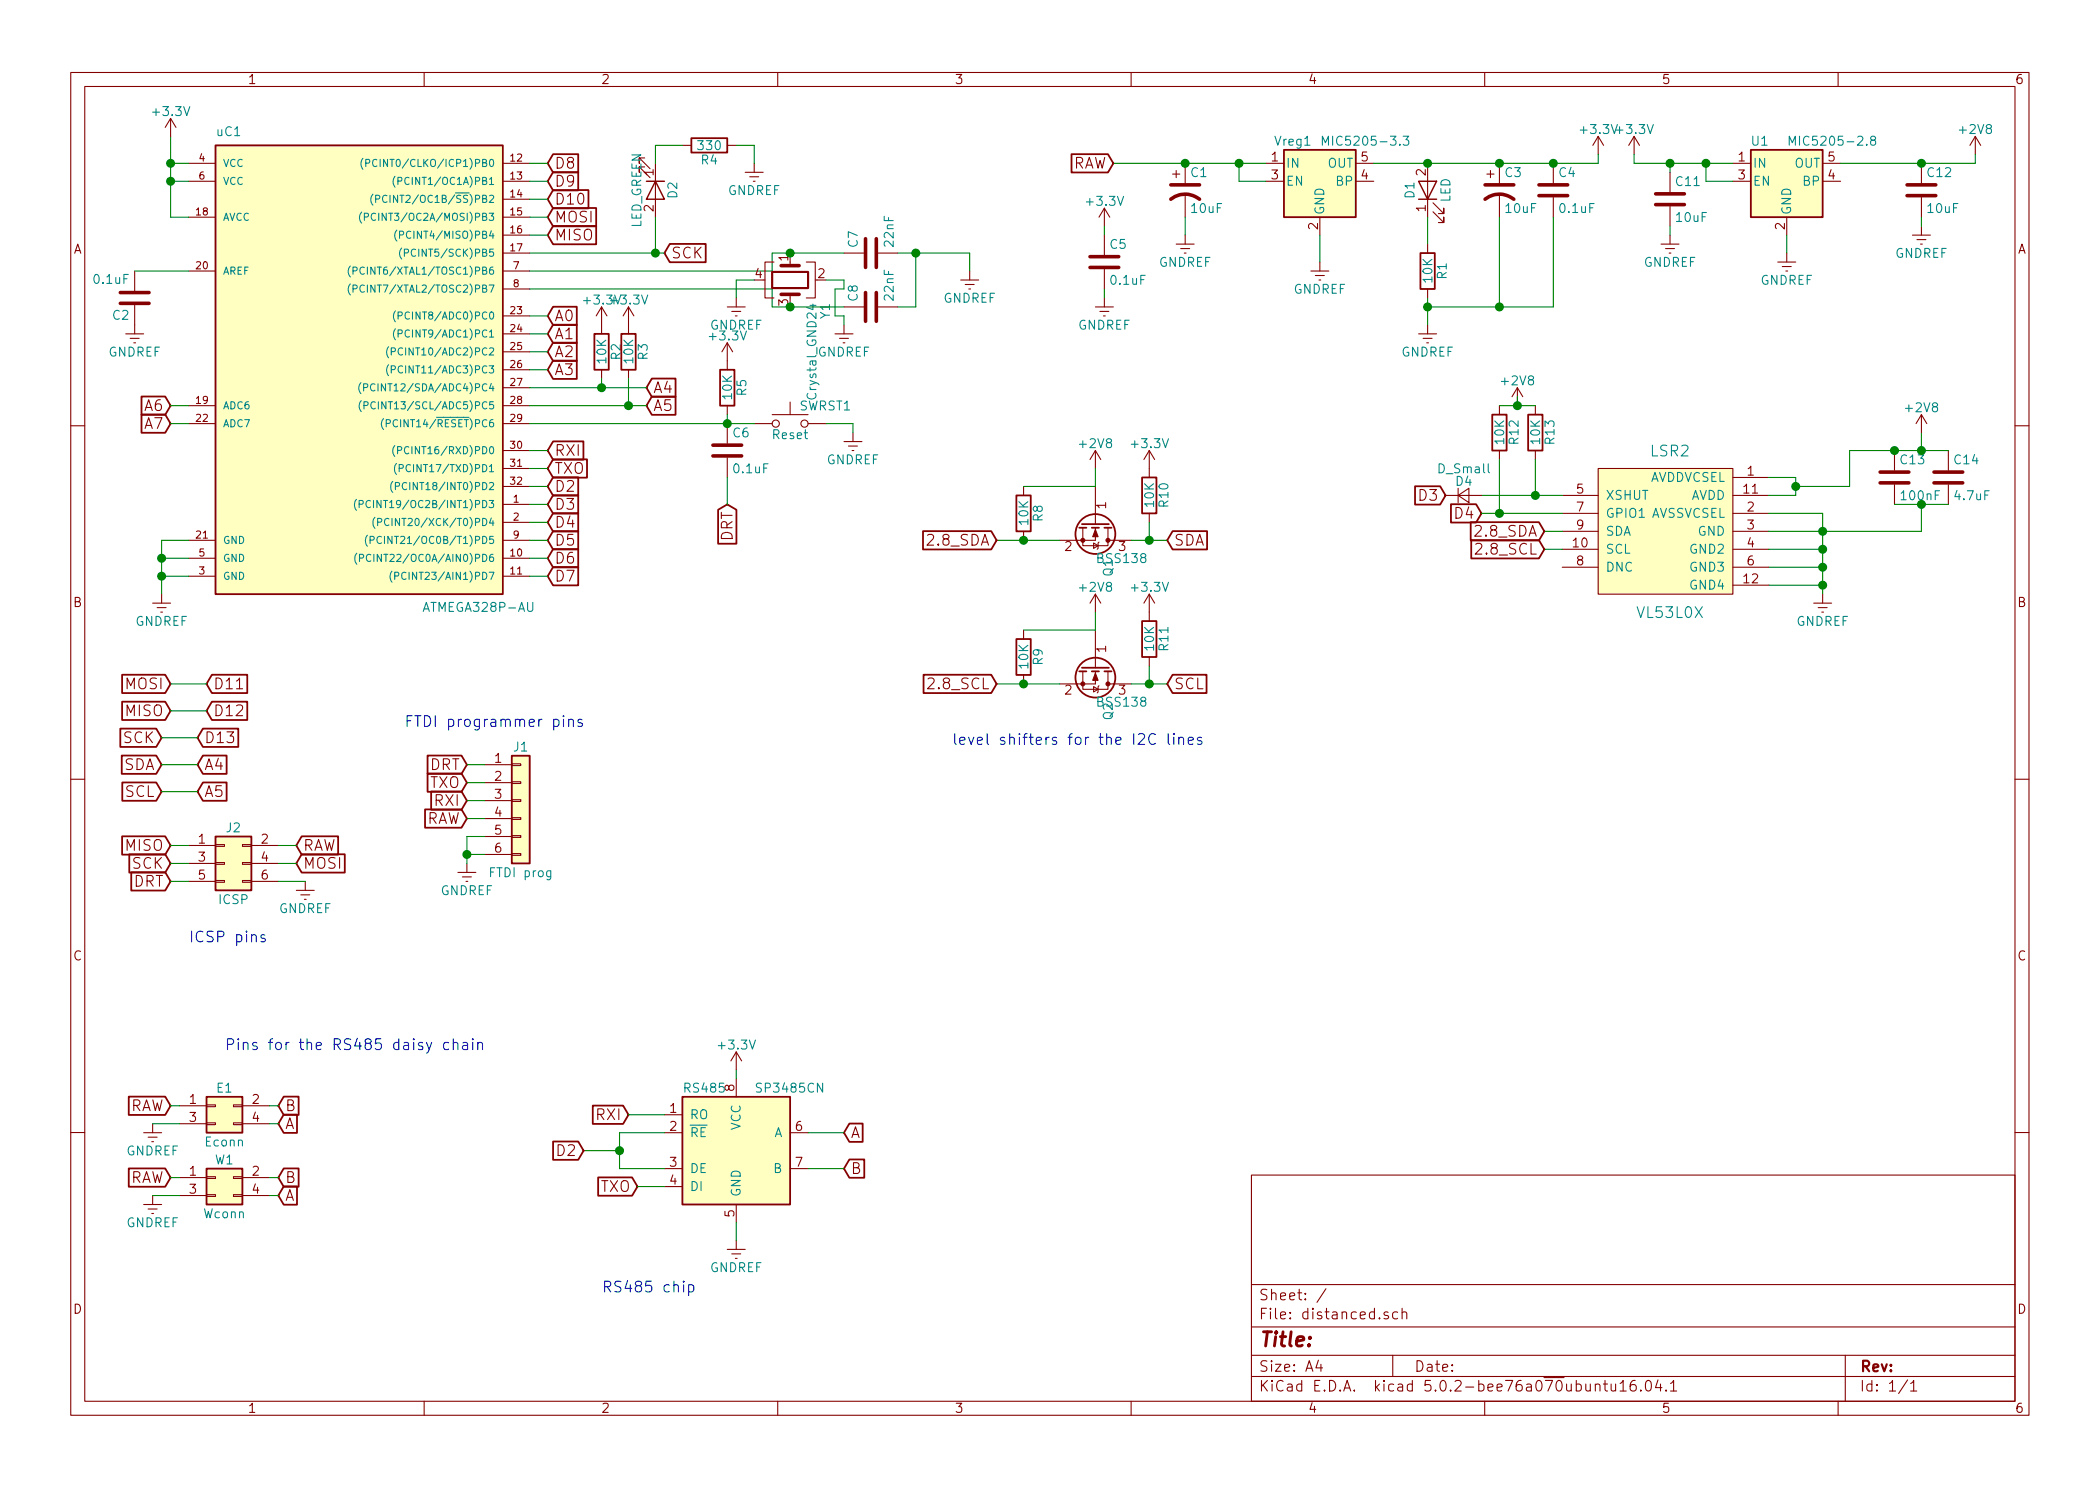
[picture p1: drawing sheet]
EESchema Schematic File Version 4
LIBS:distanced-cache
EELAYER 26 0
EELAYER END
$Descr A4 11693 8268
encoding utf-8
Sheet 1 1
Title ""
Date ""
Rev ""
Comp ""
Comment1 ""
Comment2 ""
Comment3 ""
Comment4 ""
$EndDescr
$Comp
L distanced-rescue:ATMEGA328P-AU-distanced-rescue uC1
U 1 1
P 1950 2000
F 0 "uC1" H 1200 3250 50  0000 L BNN
F 1 "ATMEGA328P-AU" H 2350 600 50  0000 L BNN
F 2 "Housings_QFP:TQFP-32_7x7mm_Pitch0.8mm" H 1950 2000 50  0001 C CIN
F 3 "" H 1950 2000 50  0001 C CNN
	1    1950 2000
	1    0    0    -1  
$EndComp
$Comp
L distanced-rescue:MIC5205-3.3-distanced-rescue Vreg1
U 1 1
P 7350 1000
F 0 "Vreg1" H 7200 1225 50  0000 C CNN
F 1 "MIC5205-3.3" H 7350 1225 50  0000 L CNN
F 2 "TO_SOT_Packages_SMD:SOT-23-5" H 7350 1325 50  0001 C CNN
F 3 "" H 7350 1000 50  0001 C CNN
	1    7350 1000
	1    0    0    -1  
$EndComp
$Comp
L distanced-rescue:CP1-distanced-rescue C1
U 1 1
P 6600 1050
F 0 "C1" H 6625 1150 50  0000 L CNN
F 1 "10uF" H 6625 950 50  0000 L CNN
F 2 "Capacitors_Tantalum_SMD:CP_Tantalum_Case-A_EIA-3216-18_Reflow" H 6600 1050 50  0001 C CNN
F 3 "" H 6600 1050 50  0001 C CNN
	1    6600 1050
	1    0    0    -1  
$EndComp
$Comp
L distanced-rescue:GNDREF-distanced-rescue #PWR01
U 1 1
P 6600 1300
F 0 "#PWR01" H 6600 1050 50  0001 C CNN
F 1 "GNDREF" H 6600 1150 50  0000 C CNN
F 2 "" H 6600 1300 50  0001 C CNN
F 3 "" H 6600 1300 50  0001 C CNN
	1    6600 1300
	1    0    0    -1  
$EndComp
$Comp
L distanced-rescue:GNDREF-distanced-rescue #PWR02
U 1 1
P 7350 1450
F 0 "#PWR02" H 7350 1200 50  0001 C CNN
F 1 "GNDREF" H 7350 1300 50  0000 C CNN
F 2 "" H 7350 1450 50  0001 C CNN
F 3 "" H 7350 1450 50  0001 C CNN
	1    7350 1450
	1    0    0    -1  
$EndComp
$Comp
L distanced-rescue:LED-distanced-rescue D1
U 1 1
P 7950 1050
F 0 "D1" H 7950 1150 50  0000 C CNN
F 1 "LED" H 7950 950 50  0000 C CNN
F 2 "LEDs:LED_0402" H 7950 1050 50  0001 C CNN
F 3 "" H 7950 1050 50  0001 C CNN
	1    7950 1050
	0    -1   -1   0   
$EndComp
$Comp
L distanced-rescue:R-distanced-rescue R1
U 1 1
P 7950 1500
F 0 "R1" V 8030 1500 50  0000 C CNN
F 1 "10K" V 7950 1500 50  0000 C CNN
F 2 "Resistors_SMD:R_0402" V 7880 1500 50  0001 C CNN
F 3 "" H 7950 1500 50  0001 C CNN
	1    7950 1500
	1    0    0    -1  
$EndComp
$Comp
L distanced-rescue:CP1-distanced-rescue C3
U 1 1
P 8350 1050
F 0 "C3" H 8375 1150 50  0000 L CNN
F 1 "10uF" H 8375 950 50  0000 L CNN
F 2 "Capacitors_Tantalum_SMD:CP_Tantalum_Case-A_EIA-3216-18_Reflow" H 8350 1050 50  0001 C CNN
F 3 "" H 8350 1050 50  0001 C CNN
	1    8350 1050
	1    0    0    -1  
$EndComp
$Comp
L distanced-rescue:C-distanced-rescue C4
U 1 1
P 8650 1050
F 0 "C4" H 8675 1150 50  0000 L CNN
F 1 "0.1uF" H 8675 950 50  0000 L CNN
F 2 "Capacitors_SMD:C_0402" H 8688 900 50  0001 C CNN
F 3 "" H 8650 1050 50  0001 C CNN
	1    8650 1050
	1    0    0    -1  
$EndComp
Wire Wire Line
	6200 900  6600 900 
Connection ~ 6600 900 
Wire Wire Line
	6600 1200 6600 1300
Wire Wire Line
	7350 1300 7350 1450
Wire Wire Line
	7950 1800 7950 1700
Wire Wire Line
	7950 1350 7950 1200
Wire Wire Line
	8900 900  8650 900 
Connection ~ 7950 900 
Connection ~ 8350 900 
Wire Wire Line
	8350 1200 8350 1700
Wire Wire Line
	7950 1700 8350 1700
Connection ~ 7950 1700
Wire Wire Line
	8650 1700 8650 1200
Connection ~ 8350 1700
Connection ~ 8650 900 
Text GLabel 6200 900  0    60   Input ~ 0
RAW
Wire Wire Line
	950  750  950  900 
Wire Wire Line
	950  1200 1050 1200
Wire Wire Line
	1050 1000 950  1000
Connection ~ 950  1000
Wire Wire Line
	1050 900  950  900 
Connection ~ 950  900 
$Comp
L distanced-rescue:GNDREF-distanced-rescue #PWR03
U 1 1
P 750 1800
F 0 "#PWR03" H 750 1550 50  0001 C CNN
F 1 "GNDREF" H 750 1650 50  0000 C CNN
F 2 "" H 750 1800 50  0001 C CNN
F 3 "" H 750 1800 50  0001 C CNN
	1    750  1800
	1    0    0    -1  
$EndComp
$Comp
L distanced-rescue:C-distanced-rescue C2
U 1 1
P 750 1650
F 0 "C2" H 775 1750 50  0000 L CNN
F 1 "0.1uF" H 775 1550 50  0000 L CNN
F 2 "Capacitors_SMD:C_0402" H 788 1500 50  0001 C CNN
F 3 "" H 750 1650 50  0001 C CNN
	1    750  1650
	-1   0    0    1   
$EndComp
Wire Wire Line
	1050 1500 750  1500
$Comp
L distanced-rescue:GNDREF-distanced-rescue #PWR04
U 1 1
P 900 3300
F 0 "#PWR04" H 900 3050 50  0001 C CNN
F 1 "GNDREF" H 900 3150 50  0000 C CNN
F 2 "" H 900 3300 50  0001 C CNN
F 3 "" H 900 3300 50  0001 C CNN
	1    900  3300
	1    0    0    -1  
$EndComp
Wire Wire Line
	1050 3200 900  3200
Wire Wire Line
	900  3000 900  3100
Wire Wire Line
	1050 3100 900  3100
Connection ~ 900  3200
Wire Wire Line
	1050 3000 900  3000
Connection ~ 900  3100
$Comp
L distanced-rescue:GNDREF-distanced-rescue #PWR05
U 1 1
P 6150 1650
F 0 "#PWR05" H 6150 1400 50  0001 C CNN
F 1 "GNDREF" H 6150 1500 50  0000 C CNN
F 2 "" H 6150 1650 50  0001 C CNN
F 3 "" H 6150 1650 50  0001 C CNN
	1    6150 1650
	1    0    0    -1  
$EndComp
$Comp
L distanced-rescue:C-distanced-rescue C5
U 1 1
P 6150 1450
F 0 "C5" H 6175 1550 50  0000 L CNN
F 1 "0.1uF" H 6175 1350 50  0000 L CNN
F 2 "Capacitors_SMD:C_0402" H 6188 1300 50  0001 C CNN
F 3 "" H 6150 1450 50  0001 C CNN
	1    6150 1450
	1    0    0    -1  
$EndComp
Text GLabel 950  2250 0    60   Input ~ 0
A6
Text GLabel 950  2350 0    60   Input ~ 0
A7
Wire Wire Line
	950  2250 1050 2250
Wire Wire Line
	950  2350 1050 2350
Wire Wire Line
	2950 2350 4050 2350
$Comp
L distanced-rescue:SW_Push-distanced-rescue SWRST1
U 1 1
P 4400 2350
F 0 "SWRST1" H 4450 2450 50  0000 L CNN
F 1 "Reset" H 4400 2290 50  0000 C CNN
F 2 "Buttons_Switches_SMD:SW_SPST_B3S-1000" H 4400 2550 50  0001 C CNN
F 3 "" H 4400 2550 50  0001 C CNN
	1    4400 2350
	1    0    0    -1  
$EndComp
Text GLabel 4050 2800 3    60   Input ~ 0
DRT
$Comp
L distanced-rescue:C-distanced-rescue C6
U 1 1
P 4050 2500
F 0 "C6" H 4075 2600 50  0000 L CNN
F 1 "0.1uF" H 4075 2400 50  0000 L CNN
F 2 "Capacitors_SMD:C_0402" H 4088 2350 50  0001 C CNN
F 3 "" H 4050 2500 50  0001 C CNN
	1    4050 2500
	1    0    0    -1  
$EndComp
Wire Wire Line
	4050 2800 4050 2650
$Comp
L distanced-rescue:GNDREF-distanced-rescue #PWR06
U 1 1
P 4750 2400
F 0 "#PWR06" H 4750 2150 50  0001 C CNN
F 1 "GNDREF" H 4750 2250 50  0000 C CNN
F 2 "" H 4750 2400 50  0001 C CNN
F 3 "" H 4750 2400 50  0001 C CNN
	1    4750 2400
	1    0    0    -1  
$EndComp
Wire Wire Line
	4600 2350 4750 2350
Wire Wire Line
	4750 2350 4750 2400
$Comp
L distanced-rescue:R-distanced-rescue R5
U 1 1
P 4050 2150
F 0 "R5" V 4130 2150 50  0000 C CNN
F 1 "10K" V 4050 2150 50  0000 C CNN
F 2 "Resistors_SMD:R_0402" V 3980 2150 50  0001 C CNN
F 3 "" H 4050 2150 50  0001 C CNN
	1    4050 2150
	1    0    0    -1  
$EndComp
Connection ~ 4050 2350
Wire Wire Line
	2950 1500 4300 1500
Wire Wire Line
	2950 1600 4300 1600
$Comp
L distanced-rescue:C-distanced-rescue C7
U 1 1
P 4850 1400
F 0 "C7" H 4875 1500 50  0000 L CNN
F 1 "22nF" H 4875 1300 50  0000 L CNN
F 2 "Capacitors_SMD:C_0402" H 4888 1250 50  0001 C CNN
F 3 "" H 4850 1400 50  0001 C CNN
	1    4850 1400
	0    -1   -1   0   
$EndComp
$Comp
L distanced-rescue:C-distanced-rescue C8
U 1 1
P 4850 1700
F 0 "C8" H 4875 1800 50  0000 L CNN
F 1 "22nF" H 4875 1600 50  0000 L CNN
F 2 "Capacitors_SMD:C_0402" H 4888 1550 50  0001 C CNN
F 3 "" H 4850 1700 50  0001 C CNN
	1    4850 1700
	0    -1   -1   0   
$EndComp
$Comp
L distanced-rescue:GNDREF-distanced-rescue #PWR07
U 1 1
P 5400 1500
F 0 "#PWR07" H 5400 1250 50  0001 C CNN
F 1 "GNDREF" H 5400 1350 50  0000 C CNN
F 2 "" H 5400 1500 50  0001 C CNN
F 3 "" H 5400 1500 50  0001 C CNN
	1    5400 1500
	1    0    0    -1  
$EndComp
Wire Wire Line
	5000 1400 5100 1400
Wire Wire Line
	5400 1400 5400 1500
Wire Wire Line
	5000 1700 5100 1700
Wire Wire Line
	5100 1700 5100 1400
Connection ~ 5100 1400
$Comp
L distanced-rescue:SP3485CN-distanced-rescue RS485
U 1 1
P 4100 6400
F 0 "RS485" H 3800 6750 50  0000 L CNN
F 1 "SP3485CN" H 4200 6750 50  0000 L CNN
F 2 "Housings_SOIC:SOIC-8_3.9x4.9mm_Pitch1.27mm" H 5150 6050 50  0001 C CIN
F 3 "" H 4100 6400 50  0001 C CNN
	1    4100 6400
	1    0    0    -1  
$EndComp
$Comp
L distanced-rescue:GNDREF-distanced-rescue #PWR08
U 1 1
P 4100 6900
F 0 "#PWR08" H 4100 6650 50  0001 C CNN
F 1 "GNDREF" H 4100 6750 50  0000 C CNN
F 2 "" H 4100 6900 50  0001 C CNN
F 3 "" H 4100 6900 50  0001 C CNN
	1    4100 6900
	1    0    0    -1  
$EndComp
Wire Wire Line
	3700 6500 3450 6500
Wire Wire Line
	3450 6500 3450 6400
Wire Wire Line
	3450 6300 3700 6300
Wire Wire Line
	4100 6800 4100 6900
Wire Wire Line
	4100 5950 4100 6000
Text GLabel 3050 900  2    60   Input ~ 0
D8
Text GLabel 3050 1000 2    60   Input ~ 0
D9
Text GLabel 3050 1100 2    60   Input ~ 0
D10
Text GLabel 3050 1200 2    60   Input ~ 0
MOSI
Text GLabel 3050 1300 2    60   Input ~ 0
MISO
Text GLabel 3700 1400 2    60   Input ~ 0
SCK
Text GLabel 3050 1750 2    60   Input ~ 0
A0
Text GLabel 3050 1850 2    60   Input ~ 0
A1
Text GLabel 3050 1950 2    60   Input ~ 0
A2
Text GLabel 3050 2050 2    60   Input ~ 0
A3
Text GLabel 3600 2150 2    60   Input ~ 0
A4
Text GLabel 3600 2250 2    60   Input ~ 0
A5
Wire Wire Line
	2950 2150 3350 2150
Wire Wire Line
	2950 2250 3500 2250
Wire Wire Line
	4050 2300 4050 2350
$Comp
L distanced-rescue:R-distanced-rescue R2
U 1 1
P 3350 1950
F 0 "R2" V 3430 1950 50  0000 C CNN
F 1 "10K" V 3350 1950 50  0000 C CNN
F 2 "Resistors_SMD:R_0402" V 3280 1950 50  0001 C CNN
F 3 "" H 3350 1950 50  0001 C CNN
	1    3350 1950
	1    0    0    -1  
$EndComp
$Comp
L distanced-rescue:R-distanced-rescue R3
U 1 1
P 3500 1950
F 0 "R3" V 3580 1950 50  0000 C CNN
F 1 "10K" V 3500 1950 50  0000 C CNN
F 2 "Resistors_SMD:R_0402" V 3430 1950 50  0001 C CNN
F 3 "" H 3500 1950 50  0001 C CNN
	1    3500 1950
	1    0    0    -1  
$EndComp
Wire Wire Line
	3350 2100 3350 2150
Connection ~ 3350 2150
Wire Wire Line
	3500 2100 3500 2250
Connection ~ 3500 2250
Text GLabel 3050 2500 2    60   Input ~ 0
RXI
Text GLabel 3050 2600 2    60   Input ~ 0
TXO
Text GLabel 3050 2700 2    60   Input ~ 0
D2
Text GLabel 3050 2800 2    60   Input ~ 0
D3
Text GLabel 3050 2900 2    60   Input ~ 0
D4
Text GLabel 3050 3000 2    60   Input ~ 0
D5
Text GLabel 3050 3100 2    60   Input ~ 0
D6
Text GLabel 3050 3200 2    60   Input ~ 0
D7
Wire Wire Line
	2950 3200 3050 3200
Wire Wire Line
	2950 3100 3050 3100
Wire Wire Line
	2950 3000 3050 3000
Wire Wire Line
	2950 2900 3050 2900
Wire Wire Line
	2950 2800 3050 2800
Wire Wire Line
	2950 2700 3050 2700
Wire Wire Line
	3050 2600 2950 2600
Wire Wire Line
	3050 2500 2950 2500
Wire Wire Line
	3050 1750 2950 1750
Wire Wire Line
	3050 1850 2950 1850
Wire Wire Line
	3050 1950 2950 1950
Wire Wire Line
	3050 2050 2950 2050
Wire Wire Line
	2950 1400 3650 1400
Wire Wire Line
	3050 1300 2950 1300
Wire Wire Line
	3050 1200 2950 1200
Wire Wire Line
	3050 1100 2950 1100
Wire Wire Line
	3050 1000 2950 1000
Wire Wire Line
	3050 900  2950 900 
$Comp
L distanced-rescue:LED-distanced-rescue D2
U 1 1
P 3650 1050
F 0 "D2" H 3650 1150 50  0000 C CNN
F 1 "LED_GREEN" H 3650 950 50  0000 C CNN
F 2 "LEDs:LED_0402" H 3650 1050 50  0001 C CNN
F 3 "" H 3650 1050 50  0001 C CNN
	1    3650 1050
	0    1    1    0   
$EndComp
Wire Wire Line
	3650 1200 3650 1400
Connection ~ 3650 1400
$Comp
L distanced-rescue:R-distanced-rescue R4
U 1 1
P 3950 800
F 0 "R4" V 4030 800 50  0000 C CNN
F 1 "330" V 3950 800 50  0000 C CNN
F 2 "Resistors_SMD:R_0402" V 3880 800 50  0001 C CNN
F 3 "" H 3950 800 50  0001 C CNN
	1    3950 800 
	0    1    1    0   
$EndComp
Wire Wire Line
	3800 800  3650 800 
Wire Wire Line
	3650 800  3650 900 
$Comp
L distanced-rescue:GNDREF-distanced-rescue #PWR09
U 1 1
P 4200 900
F 0 "#PWR09" H 4200 650 50  0001 C CNN
F 1 "GNDREF" H 4200 750 50  0000 C CNN
F 2 "" H 4200 900 50  0001 C CNN
F 3 "" H 4200 900 50  0001 C CNN
	1    4200 900 
	1    0    0    -1  
$EndComp
Wire Wire Line
	4100 800  4200 800 
Wire Wire Line
	4200 800  4200 900 
Text GLabel 1100 4250 2    60   Input ~ 0
A4
Text GLabel 1100 4400 2    60   Input ~ 0
A5
Text GLabel 900  4250 0    60   Input ~ 0
SDA
Text GLabel 900  4400 0    60   Input ~ 0
SCL
Wire Wire Line
	900  4250 1100 4250
Wire Wire Line
	900  4400 1100 4400
Text GLabel 3500 6200 0    60   Input ~ 0
RXI
Text GLabel 3550 6600 0    60   Input ~ 0
TXO
Wire Wire Line
	3500 6200 3700 6200
Wire Wire Line
	3700 6600 3550 6600
Wire Wire Line
	3450 6400 3250 6400
Connection ~ 3450 6400
Text GLabel 3250 6400 0    60   Input ~ 0
D2
Text GLabel 4700 6300 2    60   Input ~ 0
A
Text GLabel 4700 6500 2    60   Input ~ 0
B
Wire Wire Line
	4700 6300 4500 6300
Wire Wire Line
	4700 6500 4500 6500
Wire Wire Line
	4300 1600 4300 1700
Wire Wire Line
	4300 1500 4300 1400
Text GLabel 1150 3950 2    60   Input ~ 0
D12
Text GLabel 1100 4100 2    60   Input ~ 0
D13
Text GLabel 950  3950 0    60   Input ~ 0
MISO
Text GLabel 900  4100 0    60   Input ~ 0
SCK
Wire Wire Line
	950  3950 1150 3950
Wire Wire Line
	900  4100 1100 4100
Text GLabel 1150 3800 2    60   Input ~ 0
D11
Text GLabel 950  3800 0    60   Input ~ 0
MOSI
Wire Wire Line
	950  3800 1150 3800
Text GLabel 6500 3000 2    60   Input ~ 0
SDA
Text GLabel 6500 3800 2    60   Input ~ 0
SCL
$Comp
L distanced-rescue:BSS138-distanced-rescue Q1
U 1 1
P 6100 2900
F 0 "Q1" H 6300 2975 50  0000 L CNN
F 1 "BSS138" V 6300 2900 50  0000 L CNN
F 2 "TO_SOT_Packages_SMD:SOT-23" H 6300 2825 50  0001 L CIN
F 3 "" H 6100 2900 50  0001 L CNN
	1    6100 2900
	0    1    1    0   
$EndComp
$Comp
L distanced-rescue:MIC5205-2.8-distanced-rescue U1
U 1 1
P 9950 1000
F 0 "U1" H 9800 1225 50  0000 C CNN
F 1 "MIC5205-2.8" H 9950 1225 50  0000 L CNN
F 2 "TO_SOT_Packages_SMD:SOT-23-5" H 9950 1325 50  0001 C CNN
F 3 "" H 9950 1000 50  0001 C CNN
	1    9950 1000
	1    0    0    -1  
$EndComp
$Comp
L distanced-rescue:+2V8-distanced-rescue #PWR010
U 1 1
P 11000 850
F 0 "#PWR010" H 11000 700 50  0001 C CNN
F 1 "+2V8" H 11000 990 50  0000 C CNN
F 2 "" H 11000 850 50  0001 C CNN
F 3 "" H 11000 850 50  0001 C CNN
	1    11000 850 
	1    0    0    -1  
$EndComp
$Comp
L distanced-rescue:+3.3V-distanced-rescue #PWR011
U 1 1
P 6150 1250
F 0 "#PWR011" H 6150 1100 50  0001 C CNN
F 1 "+3.3V" H 6150 1390 50  0000 C CNN
F 2 "" H 6150 1250 50  0001 C CNN
F 3 "" H 6150 1250 50  0001 C CNN
	1    6150 1250
	1    0    0    -1  
$EndComp
$Comp
L distanced-rescue:+3.3V-distanced-rescue #PWR012
U 1 1
P 8900 850
F 0 "#PWR012" H 8900 700 50  0001 C CNN
F 1 "+3.3V" H 8900 990 50  0000 C CNN
F 2 "" H 8900 850 50  0001 C CNN
F 3 "" H 8900 850 50  0001 C CNN
	1    8900 850 
	1    0    0    -1  
$EndComp
$Comp
L distanced-rescue:+3.3V-distanced-rescue #PWR013
U 1 1
P 4050 2000
F 0 "#PWR013" H 4050 1850 50  0001 C CNN
F 1 "+3.3V" H 4050 2140 50  0000 C CNN
F 2 "" H 4050 2000 50  0001 C CNN
F 3 "" H 4050 2000 50  0001 C CNN
	1    4050 2000
	1    0    0    -1  
$EndComp
$Comp
L distanced-rescue:+3.3V-distanced-rescue #PWR014
U 1 1
P 3500 1800
F 0 "#PWR014" H 3500 1650 50  0001 C CNN
F 1 "+3.3V" H 3500 1940 50  0000 C CNN
F 2 "" H 3500 1800 50  0001 C CNN
F 3 "" H 3500 1800 50  0001 C CNN
	1    3500 1800
	1    0    0    -1  
$EndComp
$Comp
L distanced-rescue:+3.3V-distanced-rescue #PWR015
U 1 1
P 3350 1800
F 0 "#PWR015" H 3350 1650 50  0001 C CNN
F 1 "+3.3V" H 3350 1940 50  0000 C CNN
F 2 "" H 3350 1800 50  0001 C CNN
F 3 "" H 3350 1800 50  0001 C CNN
	1    3350 1800
	1    0    0    -1  
$EndComp
$Comp
L distanced-rescue:+3.3V-distanced-rescue #PWR016
U 1 1
P 950 750
F 0 "#PWR016" H 950 600 50  0001 C CNN
F 1 "+3.3V" H 950 890 50  0000 C CNN
F 2 "" H 950 750 50  0001 C CNN
F 3 "" H 950 750 50  0001 C CNN
	1    950  750 
	1    0    0    -1  
$EndComp
$Comp
L distanced-rescue:+3.3V-distanced-rescue #PWR017
U 1 1
P 4100 5950
F 0 "#PWR017" H 4100 5800 50  0001 C CNN
F 1 "+3.3V" H 4100 6090 50  0000 C CNN
F 2 "" H 4100 5950 50  0001 C CNN
F 3 "" H 4100 5950 50  0001 C CNN
	1    4100 5950
	1    0    0    -1  
$EndComp
$Comp
L distanced-rescue:+3.3V-distanced-rescue #PWR018
U 1 1
P 9100 850
F 0 "#PWR018" H 9100 700 50  0001 C CNN
F 1 "+3.3V" H 9100 990 50  0000 C CNN
F 2 "" H 9100 850 50  0001 C CNN
F 3 "" H 9100 850 50  0001 C CNN
	1    9100 850 
	1    0    0    -1  
$EndComp
Wire Wire Line
	9650 900  9500 900 
Wire Wire Line
	9100 900  9100 850 
Wire Wire Line
	9500 900  9500 1000
Wire Wire Line
	9500 1000 9650 1000
Connection ~ 9500 900 
$Comp
L distanced-rescue:GNDREF-distanced-rescue #PWR019
U 1 1
P 9950 1400
F 0 "#PWR019" H 9950 1150 50  0001 C CNN
F 1 "GNDREF" H 9950 1250 50  0000 C CNN
F 2 "" H 9950 1400 50  0001 C CNN
F 3 "" H 9950 1400 50  0001 C CNN
	1    9950 1400
	1    0    0    -1  
$EndComp
Wire Wire Line
	9950 1300 9950 1400
$Comp
L distanced-rescue:C-distanced-rescue C11
U 1 1
P 9300 1100
F 0 "C11" H 9325 1200 50  0000 L CNN
F 1 "10uF" H 9325 1000 50  0000 L CNN
F 2 "Capacitors_SMD:C_0402" H 9338 950 50  0001 C CNN
F 3 "" H 9300 1100 50  0001 C CNN
	1    9300 1100
	1    0    0    -1  
$EndComp
$Comp
L distanced-rescue:C-distanced-rescue C12
U 1 1
P 10700 1050
F 0 "C12" H 10725 1150 50  0000 L CNN
F 1 "10uF" H 10725 950 50  0000 L CNN
F 2 "Capacitors_SMD:C_0402" H 10738 900 50  0001 C CNN
F 3 "" H 10700 1050 50  0001 C CNN
	1    10700 1050
	1    0    0    -1  
$EndComp
Wire Wire Line
	10250 900  10700 900 
Wire Wire Line
	11000 900  11000 850 
Connection ~ 10700 900 
$Comp
L distanced-rescue:GNDREF-distanced-rescue #PWR020
U 1 1
P 9300 1300
F 0 "#PWR020" H 9300 1050 50  0001 C CNN
F 1 "GNDREF" H 9300 1150 50  0000 C CNN
F 2 "" H 9300 1300 50  0001 C CNN
F 3 "" H 9300 1300 50  0001 C CNN
	1    9300 1300
	1    0    0    -1  
$EndComp
$Comp
L distanced-rescue:GNDREF-distanced-rescue #PWR021
U 1 1
P 10700 1250
F 0 "#PWR021" H 10700 1000 50  0001 C CNN
F 1 "GNDREF" H 10700 1100 50  0000 C CNN
F 2 "" H 10700 1250 50  0001 C CNN
F 3 "" H 10700 1250 50  0001 C CNN
	1    10700 1250
	1    0    0    -1  
$EndComp
$Comp
L distanced-rescue:BSS138-distanced-rescue Q2
U 1 1
P 6100 3700
F 0 "Q2" H 6300 3775 50  0000 L CNN
F 1 "BSS138" V 6300 3700 50  0000 L CNN
F 2 "TO_SOT_Packages_SMD:SOT-23" H 6300 3625 50  0001 L CIN
F 3 "" H 6100 3700 50  0001 L CNN
	1    6100 3700
	0    1    1    0   
$EndComp
$Comp
L distanced-rescue:+3.3V-distanced-rescue #PWR022
U 1 1
P 6400 3400
F 0 "#PWR022" H 6400 3250 50  0001 C CNN
F 1 "+3.3V" H 6400 3540 50  0000 C CNN
F 2 "" H 6400 3400 50  0001 C CNN
F 3 "" H 6400 3400 50  0001 C CNN
	1    6400 3400
	1    0    0    -1  
$EndComp
$Comp
L distanced-rescue:R-distanced-rescue R11
U 1 1
P 6400 3550
F 0 "R11" V 6480 3550 50  0000 C CNN
F 1 "10K" V 6400 3550 50  0000 C CNN
F 2 "Resistors_SMD:R_0402" V 6330 3550 50  0001 C CNN
F 3 "" H 6400 3550 50  0001 C CNN
	1    6400 3550
	1    0    0    -1  
$EndComp
Wire Wire Line
	6500 3800 6400 3800
Wire Wire Line
	6400 3700 6400 3800
Connection ~ 6400 3800
$Comp
L distanced-rescue:R-distanced-rescue R10
U 1 1
P 6400 2750
F 0 "R10" V 6480 2750 50  0000 C CNN
F 1 "10K" V 6400 2750 50  0000 C CNN
F 2 "Resistors_SMD:R_0402" V 6330 2750 50  0001 C CNN
F 3 "" H 6400 2750 50  0001 C CNN
	1    6400 2750
	1    0    0    -1  
$EndComp
$Comp
L distanced-rescue:+3.3V-distanced-rescue #PWR023
U 1 1
P 6400 2600
F 0 "#PWR023" H 6400 2450 50  0001 C CNN
F 1 "+3.3V" H 6400 2740 50  0000 C CNN
F 2 "" H 6400 2600 50  0001 C CNN
F 3 "" H 6400 2600 50  0001 C CNN
	1    6400 2600
	1    0    0    -1  
$EndComp
Wire Wire Line
	6300 3000 6400 3000
Wire Wire Line
	6400 2900 6400 3000
Connection ~ 6400 3000
$Comp
L distanced-rescue:+2V8-distanced-rescue #PWR024
U 1 1
P 6100 2600
F 0 "#PWR024" H 6100 2450 50  0001 C CNN
F 1 "+2V8" H 6100 2740 50  0000 C CNN
F 2 "" H 6100 2600 50  0001 C CNN
F 3 "" H 6100 2600 50  0001 C CNN
	1    6100 2600
	1    0    0    -1  
$EndComp
$Comp
L distanced-rescue:+2V8-distanced-rescue #PWR025
U 1 1
P 6100 3400
F 0 "#PWR025" H 6100 3250 50  0001 C CNN
F 1 "+2V8" H 6100 3540 50  0000 C CNN
F 2 "" H 6100 3400 50  0001 C CNN
F 3 "" H 6100 3400 50  0001 C CNN
	1    6100 3400
	1    0    0    -1  
$EndComp
$Comp
L distanced-rescue:R-distanced-rescue R8
U 1 1
P 5700 2850
F 0 "R8" V 5780 2850 50  0000 C CNN
F 1 "10K" V 5700 2850 50  0000 C CNN
F 2 "Resistors_SMD:R_0402" V 5630 2850 50  0001 C CNN
F 3 "" H 5700 2850 50  0001 C CNN
	1    5700 2850
	1    0    0    -1  
$EndComp
Wire Wire Line
	6100 2600 6100 2700
Wire Wire Line
	6100 2700 5700 2700
Wire Wire Line
	5550 3000 5700 3000
Connection ~ 5700 3000
Text GLabel 5550 3000 0    60   Input ~ 0
2.8_SDA
Wire Wire Line
	6100 3400 6100 3500
$Comp
L distanced-rescue:R-distanced-rescue R9
U 1 1
P 5700 3650
F 0 "R9" V 5780 3650 50  0000 C CNN
F 1 "10K" V 5700 3650 50  0000 C CNN
F 2 "Resistors_SMD:R_0402" V 5630 3650 50  0001 C CNN
F 3 "" H 5700 3650 50  0001 C CNN
	1    5700 3650
	1    0    0    -1  
$EndComp
Wire Wire Line
	6100 3500 5700 3500
Wire Wire Line
	5550 3800 5700 3800
Connection ~ 5700 3800
Text GLabel 5550 3800 0    60   Input ~ 0
2.8_SCL
$Comp
L distanced-rescue:Conn_02x02_Odd_Even-distanced-rescue E1
U 1 1
P 1200 6150
F 0 "E1" H 1250 6250 50  0000 C CNN
F 1 "Econn" H 1250 5950 50  0000 C CNN
F 2 "Pin_Headers:Pin_Header_Angled_2x02_Pitch2.54mm" H 1200 6150 50  0001 C CNN
F 3 "" H 1200 6150 50  0001 C CNN
	1    1200 6150
	1    0    0    -1  
$EndComp
$Comp
L distanced-rescue:Conn_02x02_Odd_Even-distanced-rescue W1
U 1 1
P 1200 6550
F 0 "W1" H 1250 6650 50  0000 C CNN
F 1 "Wconn" H 1250 6350 50  0000 C CNN
F 2 "Pin_Headers:Pin_Header_Angled_2x02_Pitch2.54mm" H 1200 6550 50  0001 C CNN
F 3 "" H 1200 6550 50  0001 C CNN
	1    1200 6550
	1    0    0    -1  
$EndComp
Text GLabel 1550 6250 2    60   Input ~ 0
A
Text GLabel 1550 6150 2    60   Input ~ 0
B
Text GLabel 1550 6650 2    60   Input ~ 0
A
Text GLabel 1550 6550 2    60   Input ~ 0
B
Text GLabel 950  6150 0    60   Input ~ 0
RAW
Text GLabel 950  6550 0    60   Input ~ 0
RAW
$Comp
L distanced-rescue:GNDREF-distanced-rescue #PWR026
U 1 1
P 850 6650
F 0 "#PWR026" H 850 6400 50  0001 C CNN
F 1 "GNDREF" H 850 6500 50  0000 C CNN
F 2 "" H 850 6650 50  0001 C CNN
F 3 "" H 850 6650 50  0001 C CNN
	1    850  6650
	1    0    0    -1  
$EndComp
$Comp
L distanced-rescue:GNDREF-distanced-rescue #PWR027
U 1 1
P 850 6250
F 0 "#PWR027" H 850 6000 50  0001 C CNN
F 1 "GNDREF" H 850 6100 50  0000 C CNN
F 2 "" H 850 6250 50  0001 C CNN
F 3 "" H 850 6250 50  0001 C CNN
	1    850  6250
	1    0    0    -1  
$EndComp
Wire Wire Line
	1000 6550 950  6550
Wire Wire Line
	1000 6650 850  6650
Wire Wire Line
	1500 6550 1550 6550
Wire Wire Line
	1500 6650 1550 6650
Wire Wire Line
	1500 6150 1550 6150
Wire Wire Line
	1500 6250 1550 6250
Wire Wire Line
	1000 6150 950  6150
Wire Wire Line
	1000 6250 850  6250
$Comp
L distanced-rescue:Conn_02x03_Odd_Even-distanced-rescue J2
U 1 1
P 1250 4800
F 0 "J2" H 1300 5000 50  0000 C CNN
F 1 "ICSP" H 1300 4600 50  0000 C CNN
F 2 "Pin_Headers:Pin_Header_Angled_2x03_Pitch2.54mm" H 1250 4800 50  0001 C CNN
F 3 "" H 1250 4800 50  0001 C CNN
	1    1250 4800
	1    0    0    -1  
$EndComp
Text GLabel 950  4900 0    60   Input ~ 0
DRT
$Comp
L distanced-rescue:GNDREF-distanced-rescue #PWR028
U 1 1
P 1700 4900
F 0 "#PWR028" H 1700 4650 50  0001 C CNN
F 1 "GNDREF" H 1700 4750 50  0000 C CNN
F 2 "" H 1700 4900 50  0001 C CNN
F 3 "" H 1700 4900 50  0001 C CNN
	1    1700 4900
	1    0    0    -1  
$EndComp
Text GLabel 1650 4700 2    60   Input ~ 0
RAW
Text GLabel 950  4700 0    60   Input ~ 0
MISO
Text GLabel 1650 4800 2    60   Input ~ 0
MOSI
Text GLabel 950  4800 0    60   Input ~ 0
SCK
Wire Wire Line
	950  4700 1050 4700
Wire Wire Line
	950  4800 1050 4800
Wire Wire Line
	950  4900 1050 4900
Wire Wire Line
	1550 4900 1700 4900
Wire Wire Line
	1550 4800 1650 4800
Wire Wire Line
	1550 4700 1650 4700
$Comp
L distanced-rescue:Conn_01x06-distanced-rescue J1
U 1 1
P 2900 4450
F 0 "J1" H 2900 4750 50  0000 C CNN
F 1 "FTDI prog" H 2900 4050 50  0000 C CNN
F 2 "Pin_Headers:Pin_Header_Angled_1x06_Pitch2.54mm" H 2900 4450 50  0001 C CNN
F 3 "" H 2900 4450 50  0001 C CNN
	1    2900 4450
	1    0    0    -1  
$EndComp
$Comp
L distanced-rescue:GNDREF-distanced-rescue #PWR029
U 1 1
P 2600 4800
F 0 "#PWR029" H 2600 4550 50  0001 C CNN
F 1 "GNDREF" H 2600 4650 50  0000 C CNN
F 2 "" H 2600 4800 50  0001 C CNN
F 3 "" H 2600 4800 50  0001 C CNN
	1    2600 4800
	1    0    0    -1  
$EndComp
Wire Wire Line
	2700 4750 2600 4750
Wire Wire Line
	2600 4650 2600 4750
Wire Wire Line
	2700 4650 2600 4650
Connection ~ 2600 4750
Text GLabel 2600 4550 0    60   Input ~ 0
RAW
Wire Wire Line
	2600 4550 2700 4550
Text GLabel 2600 4450 0    60   Input ~ 0
RXI
Text GLabel 2600 4350 0    60   Input ~ 0
TXO
Text GLabel 2600 4250 0    60   Input ~ 0
DRT
Wire Wire Line
	2600 4250 2700 4250
Wire Wire Line
	2600 4350 2700 4350
Wire Wire Line
	2600 4450 2700 4450
$Comp
L distanced-rescue:Crystal_GND24-distanced-rescue Y1
U 1 1
P 4400 1550
F 0 "Y1" H 4525 1750 50  0000 L CNN
F 1 "Crystal_GND24" H 4525 1675 50  0000 L CNN
F 2 "Crystals:Crystal_SMD_3225-4pin_3.2x2.5mm_HandSoldering" H 4400 1550 50  0001 C CNN
F 3 "" H 4400 1550 50  0001 C CNN
	1    4400 1550
	0    1    1    0   
$EndComp
$Comp
L distanced-rescue:GNDREF-distanced-rescue #PWR030
U 1 1
P 4700 1800
F 0 "#PWR030" H 4700 1550 50  0001 C CNN
F 1 "GNDREF" H 4700 1650 50  0000 C CNN
F 2 "" H 4700 1800 50  0001 C CNN
F 3 "" H 4700 1800 50  0001 C CNN
	1    4700 1800
	1    0    0    -1  
$EndComp
$Comp
L distanced-rescue:GNDREF-distanced-rescue #PWR031
U 1 1
P 4100 1650
F 0 "#PWR031" H 4100 1400 50  0001 C CNN
F 1 "GNDREF" H 4100 1500 50  0000 C CNN
F 2 "" H 4100 1650 50  0001 C CNN
F 3 "" H 4100 1650 50  0001 C CNN
	1    4100 1650
	1    0    0    -1  
$EndComp
Wire Wire Line
	4200 1550 4100 1550
Wire Wire Line
	4100 1550 4100 1650
Wire Wire Line
	4600 1550 4700 1550
Wire Wire Line
	4300 1400 4400 1400
Connection ~ 4400 1400
Wire Wire Line
	4300 1700 4400 1700
Connection ~ 4400 1700
Wire Wire Line
	4700 1550 4700 1600
Wire Wire Line
	4700 1600 4650 1600
Wire Wire Line
	4650 1600 4650 1750
Wire Wire Line
	4650 1750 4700 1750
Wire Wire Line
	4700 1750 4700 1800
Text Notes 5300 4150 0    60   ~ 0
level shifters for the I2C lines
$Comp
L distanced-rescue:GNDREF-distanced-rescue #PWR032
U 1 1
P 7950 1800
F 0 "#PWR032" H 7950 1550 50  0001 C CNN
F 1 "GNDREF" H 7950 1650 50  0000 C CNN
F 2 "" H 7950 1800 50  0001 C CNN
F 3 "" H 7950 1800 50  0001 C CNN
	1    7950 1800
	1    0    0    -1  
$EndComp
Wire Wire Line
	7050 1000 6900 1000
Wire Wire Line
	6900 1000 6900 900 
Connection ~ 6900 900 
Wire Wire Line
	8900 900  8900 850 
$Comp
L distanced-rescue:VL53L0X-distanced-rescue LSR2
U 1 1
P 9250 3350
F 0 "LSR2" H 9300 4200 60  0000 C CNN
F 1 "VL53L0X" H 9300 3300 60  0000 C CNN
F 2 "VL53L0X:VL53L0X" H 9250 3350 60  0001 C CNN
F 3 "" H 9250 3350 60  0001 C CNN
	1    9250 3350
	1    0    0    -1  
$EndComp
Wire Wire Line
	8600 2950 8700 2950
Wire Wire Line
	8600 3050 8700 3050
Wire Wire Line
	9850 2950 10150 2950
Wire Wire Line
	10150 2850 10150 2950
Wire Wire Line
	9850 3250 10150 3250
Connection ~ 10150 3250
Wire Wire Line
	9850 3150 10150 3150
Connection ~ 10150 3150
Wire Wire Line
	9850 3050 10150 3050
Connection ~ 10150 3050
Wire Wire Line
	9850 2750 10000 2750
Wire Wire Line
	10000 2750 10000 2700
Wire Wire Line
	10000 2650 9850 2650
Wire Wire Line
	9850 2850 10150 2850
Connection ~ 10150 2950
$Comp
L distanced-rescue:C-distanced-rescue C13
U 1 1
P 10550 2650
F 0 "C13" H 10575 2750 50  0000 L CNN
F 1 "100nF" H 10575 2550 50  0000 L CNN
F 2 "Capacitors_SMD:C_0402" H 10588 2500 50  0001 C CNN
F 3 "" H 10550 2650 50  0001 C CNN
	1    10550 2650
	1    0    0    -1  
$EndComp
$Comp
L distanced-rescue:C-distanced-rescue C14
U 1 1
P 10850 2650
F 0 "C14" H 10875 2750 50  0000 L CNN
F 1 "4.7uF" H 10875 2550 50  0000 L CNN
F 2 "Capacitors_SMD:C_0402" H 10888 2500 50  0001 C CNN
F 3 "" H 10850 2650 50  0001 C CNN
	1    10850 2650
	1    0    0    -1  
$EndComp
Wire Wire Line
	10000 2700 10300 2700
Wire Wire Line
	10300 2700 10300 2500
Wire Wire Line
	10300 2500 10550 2500
Connection ~ 10000 2700
Connection ~ 10550 2500
Wire Wire Line
	10700 2400 10700 2500
Connection ~ 10700 2500
Wire Wire Line
	10550 2800 10700 2800
Wire Wire Line
	10700 2950 10700 2800
Connection ~ 10700 2800
$Comp
L distanced-rescue:R-distanced-rescue R13
U 1 1
P 8550 2400
F 0 "R13" V 8630 2400 50  0000 C CNN
F 1 "10K" V 8550 2400 50  0000 C CNN
F 2 "Resistors_SMD:R_0402" V 8480 2400 50  0001 C CNN
F 3 "" H 8550 2400 50  0001 C CNN
	1    8550 2400
	1    0    0    -1  
$EndComp
Wire Wire Line
	8250 2750 8550 2750
Connection ~ 8550 2750
$Comp
L distanced-rescue:R-distanced-rescue R12
U 1 1
P 8350 2400
F 0 "R12" V 8430 2400 50  0000 C CNN
F 1 "10K" V 8350 2400 50  0000 C CNN
F 2 "Resistors_SMD:R_0402" V 8280 2400 50  0001 C CNN
F 3 "" H 8350 2400 50  0001 C CNN
	1    8350 2400
	1    0    0    -1  
$EndComp
Wire Wire Line
	8350 2250 8450 2250
Wire Wire Line
	8700 2850 8350 2850
Connection ~ 8350 2850
Text GLabel 8050 2750 0    60   Input ~ 0
D3
Text GLabel 8250 2850 0    60   Input ~ 0
D4
$Comp
L distanced-rescue:+2V8-distanced-rescue #PWR033
U 1 1
P 8450 2250
F 0 "#PWR033" H 8450 2100 50  0001 C CNN
F 1 "+2V8" H 8450 2390 50  0000 C CNN
F 2 "" H 8450 2250 50  0001 C CNN
F 3 "" H 8450 2250 50  0001 C CNN
	1    8450 2250
	1    0    0    -1  
$EndComp
$Comp
L distanced-rescue:+2V8-distanced-rescue #PWR034
U 1 1
P 10700 2400
F 0 "#PWR034" H 10700 2250 50  0001 C CNN
F 1 "+2V8" H 10700 2540 50  0000 C CNN
F 2 "" H 10700 2400 50  0001 C CNN
F 3 "" H 10700 2400 50  0001 C CNN
	1    10700 2400
	1    0    0    -1  
$EndComp
$Comp
L distanced-rescue:D_Small-distanced-rescue D4
U 1 1
P 8150 2750
F 0 "D4" H 8100 2830 50  0000 L CNN
F 1 "D_Small" H 8000 2900 50  0000 L CNN
F 2 "Diodes_SMD:D_0603" V 8150 2750 50  0001 C CNN
F 3 "" V 8150 2750 50  0001 C CNN
	1    8150 2750
	1    0    0    -1  
$EndComp
Text GLabel 8600 3050 0    60   Input ~ 0
2.8_SCL
Text GLabel 8600 2950 0    60   Input ~ 0
2.8_SDA
Wire Wire Line
	8450 2250 8450 2200
Connection ~ 8450 2250
Wire Wire Line
	8550 2550 8550 2750
Wire Wire Line
	8350 2850 8350 2550
Text Notes 2250 4050 0    60   ~ 0
FTDI programmer pins
Text Notes 1050 5250 0    60   ~ 0
ICSP pins
Text Notes 1250 5850 0    60   ~ 0
Pins for the RS485 daisy chain
Text Notes 3350 7200 0    60   ~ 0
RS485 chip
Wire Wire Line
	9300 1250 9300 1300
Wire Wire Line
	10700 1200 10700 1250
Wire Wire Line
	6150 1250 6150 1300
Wire Wire Line
	6150 1600 6150 1650
$Comp
L distanced-rescue:GNDREF-distanced-rescue #PWR035
U 1 1
P 10150 3300
F 0 "#PWR035" H 10150 3050 50  0001 C CNN
F 1 "GNDREF" H 10150 3150 50  0000 C CNN
F 2 "" H 10150 3300 50  0001 C CNN
F 3 "" H 10150 3300 50  0001 C CNN
	1    10150 3300
	1    0    0    -1  
$EndComp
Wire Wire Line
	9300 950  9300 900 
Connection ~ 9300 900 
Wire Wire Line
	6600 900  6900 900 
Wire Wire Line
	7950 900  7650 900 
Wire Wire Line
	8350 900  7950 900 
Wire Wire Line
	7950 1700 7950 1650
Wire Wire Line
	8350 1700 8650 1700
Wire Wire Line
	8650 900  8350 900 
Wire Wire Line
	950  1000 950  1200
Wire Wire Line
	950  900  950  1000
Wire Wire Line
	900  3200 900  3300
Wire Wire Line
	900  3100 900  3200
Wire Wire Line
	4050 2350 4200 2350
Wire Wire Line
	5100 1400 5400 1400
Wire Wire Line
	3350 2150 3600 2150
Wire Wire Line
	3500 2250 3600 2250
Wire Wire Line
	3650 1400 3700 1400
Wire Wire Line
	3450 6400 3450 6300
Wire Wire Line
	9500 900  9300 900 
Wire Wire Line
	10700 900  11000 900 
Wire Wire Line
	6400 3800 6300 3800
Wire Wire Line
	6400 3000 6500 3000
Wire Wire Line
	5700 3000 5900 3000
Wire Wire Line
	5700 3800 5900 3800
Wire Wire Line
	2600 4750 2600 4800
Wire Wire Line
	4400 1400 4700 1400
Wire Wire Line
	4400 1700 4700 1700
Wire Wire Line
	6900 900  7050 900 
Wire Wire Line
	10150 3250 10150 3300
Wire Wire Line
	10150 3150 10150 3250
Wire Wire Line
	10150 3050 10150 3150
Wire Wire Line
	10150 2950 10700 2950
Wire Wire Line
	10150 2950 10150 3050
Wire Wire Line
	10000 2700 10000 2650
Wire Wire Line
	10550 2500 10700 2500
Wire Wire Line
	10700 2500 10850 2500
Wire Wire Line
	10700 2800 10850 2800
Wire Wire Line
	8550 2750 8700 2750
Wire Wire Line
	8350 2850 8250 2850
Wire Wire Line
	8450 2250 8550 2250
Wire Wire Line
	9300 900  9100 900 
$EndSCHEMATC
